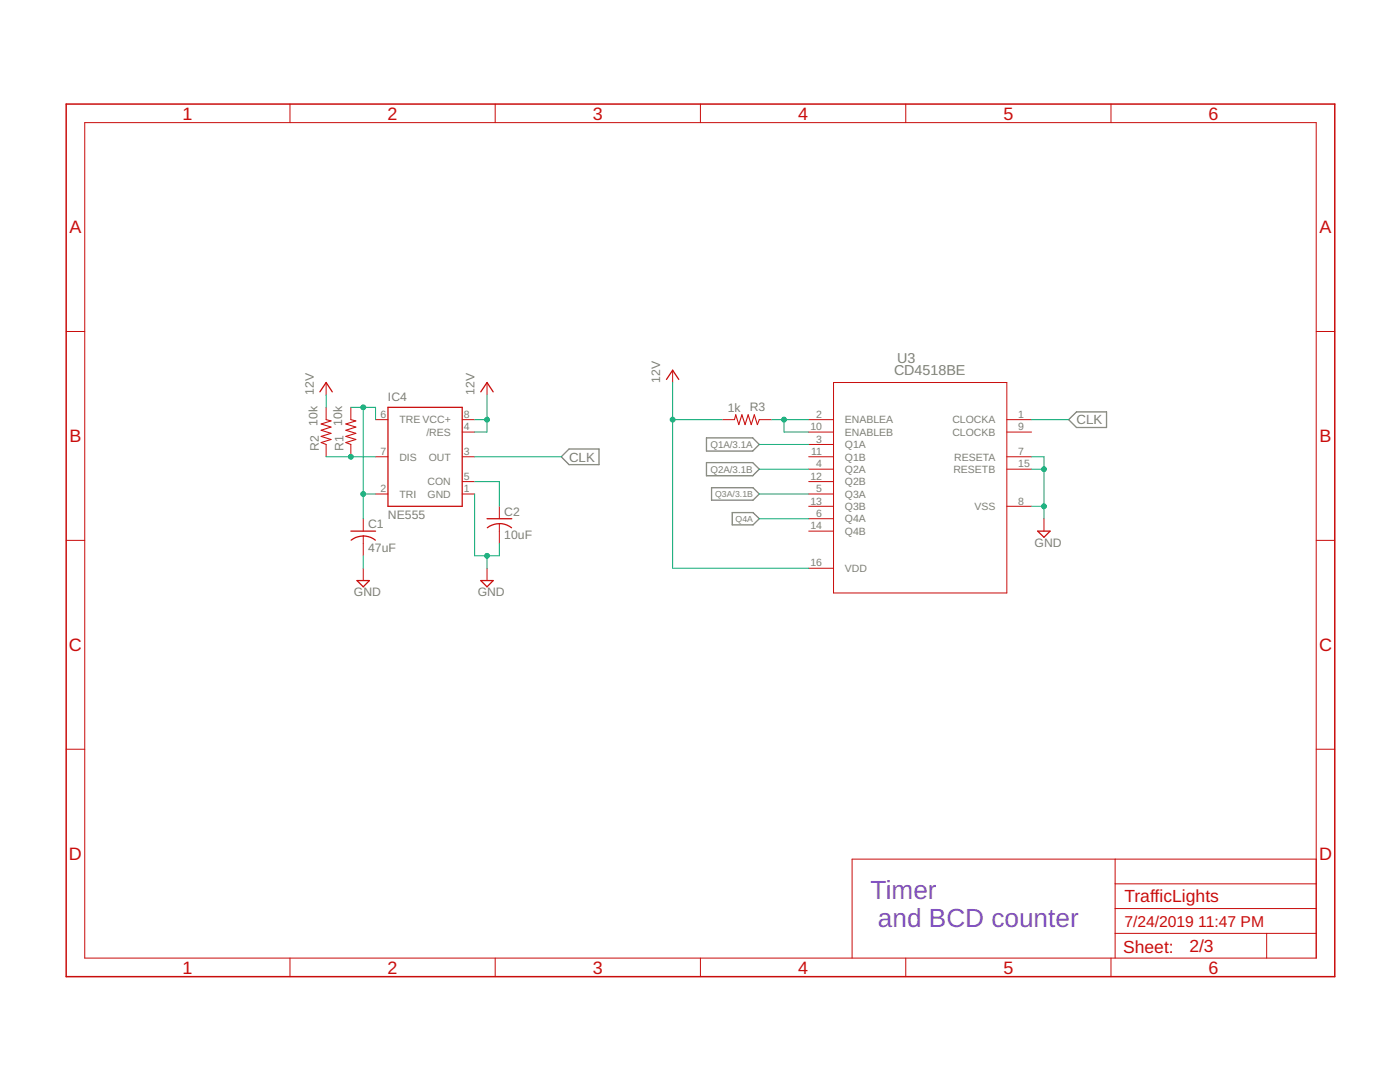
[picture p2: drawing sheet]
<svg xmlns="http://www.w3.org/2000/svg" width="279mm" height="216mm" viewBox="0 0 279 216" stroke-linecap="round" stroke-linejoin="round" font-family="sans-serif">
<path d="M112 91.1l1.6-1.5h5.9v3.1h-5.9zM141 87.4h9.2l1.3 1.3-1.3 1.3h-9.2zM141 92.3h9.2l1.3 1.3-1.3 1.3h-9.2zM142 97.3h8.3l1.2 1.3-1.2 1.2h-8.3zM213.3 83.7l1.5-1.5h6v3.1h-6zM146.1 102.3h4.2l1.2 1.2-1.2 1.2h-4.2z" fill="none" stroke="#7e8075" stroke-width=".25"/>
<g fill="none" stroke="#c90d0c" stroke-width=".2">
<path d="M16.9 24.5h245.8v166.7h-245.8zM57.9 20.8v3.7M98.8 20.8v3.7M139.8 20.8v3.7M180.8 20.8v3.7M221.7 20.8v3.7M13.2 66.1h3.7M65.1 76.3v2.5M97.2 76.3v2.5M134.2 73.9v2.4M166.3 76.3h34.6v42h-34.6zM262.7 66.1h3.7"/>
<path d="M65.1 81.3v2.4M65.1 88.7v2.4M70 81.3v2.4M70 88.7v2.4M75 83.7h2.4M75 91.1h2.4M75 98.6h2.4M92.2 83.7h2.5M92.2 91.1h2.5M92.2 98.6h2.5M92.2 96.1h2.5M92.2 86.2h2.5"/>
<path d="M144.1 83.7h2.5M151.5 83.7h2.5M161.4 83.7h4.9M161.4 91.1h4.9M161.4 98.6h4.9M161.4 96.1h4.9M161.4 86.2h4.9M161.4 88.7h4.9M161.4 93.6h4.9M200.9 83.7h5M200.9 91.1h5M200.9 86.2h5"/>
<path d="M200.9 93.6h5M13.2 107.8h3.7M72.5 103.5v2.5M72.5 107v3.9M72.5 113.4v2.4M97.2 113.4v2.4M99.7 101v2.5M99.7 104.5v3.9M161.4 101h4.9M161.4 103.5h4.9M161.4 106h4.9M161.4 113.4h4.9"/>
<path d="M200.9 101h5M208.3 103.5v2.5M262.7 107.8h3.7M13.2 149.5h3.7M262.7 149.5h3.7M222.5 171.4v19.8M222.5 176.4h40.2M262.7 171.4h-92.6v19.8M57.9 191.2v3.7M98.8 191.2v3.7M139.8 191.2v3.7M180.8 191.2v3.7"/>
<path d="M221.7 191.2v3.7M222.5 186.2h40.2M222.5 181.3h40.2M252.8 186.2v5"/>
</g>
<path d="M13.2 20.8h253.2v174.1h-253.2z" fill="none" stroke="#c90d0c" stroke-width=".3"/>
<path d="M63.8 78.2l1.3-1.9 1.2 1.9M95.9 78.2l1.3-1.9 1.2 1.9M133 75.7l1.2-1.8 1.3 1.8M77.4 81.3h14.8v19.7h-14.8zM70 106h5M71.2 115.8h2.5l-1.2 1.3zM72.5 106.9l1.5 .4 .9 .5M72.5 107l-1.5 .3-.9 .5M95.9 115.8h2.5l-1.2 1.3zM97.2 103.5h4.9M97.3 105.3a3.9 3.9 0 0 1 4.8 0M207.1 106h2.5l-1.3 1.2z" fill="none" stroke="#c90d0c" stroke-width=".25"/>
<path d="M65.1 83.7l1 .3-2 .6 2 .6-2 .7 2 .6-2 .6 2 .6-2 .6 1 .4M70 83.7l1 .3-2 .6 2 .6-2 .7 2 .6-2 .6 2 .6-2 .6 1 .4M146.6 83.7l.2-.9 .6 1.9 .7-1.9 .6 1.9 .6-1.9 .6 1.9 .6-1.9 .7 1.9 .3-1" fill="none" stroke="#c90d0c" stroke-width=".21"/>
<g fill="none" stroke="#0dab76" stroke-width=".2">
<path d="M65.1 78.8v2.5M97.2 78.8v7.4h-2.5M134.2 76.3v37.1h27.2M65.1 91.1h9.9M70 81.3h5v2.4M72.5 81.3v22.2M72.5 98.6h2.5M94.7 83.7h2.5M94.7 91.1h17.3M94.7 96.1h5v4.9M94.7 98.6v12.3h5v-2.5M134.2 83.7h9.9"/>
<path d="M151.5 98.6h9.9M151.5 93.6h9.9M151.5 88.7h9.9M154 83.7h7.4M156.5 83.7v2.5h4.9M205.9 83.7h7.4M205.9 91.1h2.4v12.4M205.9 93.6h2.4M72.5 110.9v2.5M97.2 110.9v2.5M151.5 103.5h9.9M205.9 101h2.4"/>
</g>
<g fill="#0dab76" stroke="#0dab76" stroke-width=".2">
<circle cx="97.2" cy="83.7" r=".49"/>
<circle cx="134.2" cy="83.7" r=".49"/>
<circle cx="70" cy="91.1" r=".49"/>
<circle cx="72.5" cy="81.3" r=".49"/>
<circle cx="72.5" cy="98.6" r=".49"/>
<circle cx="97.2" cy="110.9" r=".49"/>
<circle cx="208.3" cy="101" r=".49"/>
<circle cx="208.3" cy="93.6" r=".49"/>
<circle cx="156.5" cy="83.7" r=".49"/>
</g>
<g font-size="5.2" fill="#8152c2">
<text x="173.8" y="179.4">Timer</text>
<text x="175.2" y="185">and BCD counter</text>
</g>
<g font-size="3.6" fill="#c90d0c">
<text x="36.4" y="23.9">1</text>
<text x="77.4" y="23.9">2</text>
<text x="118.3" y="23.9">3</text>
<text x="159.3" y="23.9">4</text>
<text x="200.2" y="23.9">5</text>
<text x="241.2" y="23.9">6</text>
<text x="13.9" y="46.6">A</text>
<text x="263.3" y="46.6">A</text>
<text x="13.9" y="88.3">B</text>
<text x="263.3" y="88.3">B</text>
<text x="13.8" y="129.9">C</text>
<text x="263.2" y="129.9">C</text>
<text x="13.8" y="171.6">D</text>
<text x="263.2" y="171.6">D</text>
<text x="36.4" y="194.3">1</text>
<text x="77.4" y="194.3">2</text>
<text x="118.3" y="194.3">3</text>
<text x="159.3" y="194.3">4</text>
<text x="200.2" y="194.3">5</text>
<text x="241.2" y="194.3">6</text>
</g>
<g font-size="3.5" fill="#c90d0c">
<text x="224.4" y="180.1">TrafficLights</text>
<text x="224.1" y="190.1">Sheet:</text>
<text x="237.4" y="189.9">2/3</text>
</g>
<g font-size="3.1" fill="#c90d0c">
<text x="224.4" y="185">7/24/2019</text>
<text x="239.1" y="185">11:47 PM</text>
</g>
<g font-size="2.9" fill="#7e8075">
<text x="178.4" y="74.9">CD4518BE</text>
<text x="179" y="72.4">U3</text>
</g>
<g font-size="2.6" fill="#7e8075">
<text x="214.8" y="84.7">CLK</text>
<text x="113.6" y="92.1">CLK</text>
</g>
<g font-size="2.4" fill="#7e8075">
<text x="131.8" y="76.3" transform="rotate(-90 131.8 76.3)">12V</text>
<text x="62.6" y="78.8" transform="rotate(-90 62.6 78.8)">12V</text>
<text x="77.4" y="80">IC4</text>
<text x="94.7" y="78.8" transform="rotate(-90 94.7 78.8)">12V</text>
<text x="145.2" y="82.3">1k</text>
<text x="149.6" y="82">R3</text>
<text x="63.3" y="85" transform="rotate(-90 63.3 85)">10k</text>
<text x="63.6" y="89.9" transform="rotate(-90 63.6 89.9)">R2</text>
<text x="68.3" y="85" transform="rotate(-90 68.3 85)">10k</text>
<text x="68.6" y="89.9" transform="rotate(-90 68.6 89.9)">R1</text>
<text x="73.5" y="105.4">C1</text>
<text x="77.4" y="103.5">NE555</text>
<text x="100.6" y="107.6">10uF</text>
<text x="100.6" y="102.9">C2</text>
<text x="73.5" y="110">47uF</text>
<text x="206.5" y="109.1">GND</text>
<text x="70.6" y="118.9">GND</text>
<text x="95.3" y="118.9">GND</text>
</g>
<g font-size="2.1" fill="#7e8075">
<text x="75.9" y="83.4">6</text>
<text x="92.6" y="83.4">8</text>
<text x="162.9" y="83.4">2</text>
<text x="203.2" y="83.4">1</text>
<text x="79.7" y="84.5">TRE VCC+</text>
<text x="85.1" y="87">/RES</text>
<text x="92.6" y="85.9">4</text>
<text x="161.7" y="85.9">10</text>
<text x="162.9" y="88.3">3</text>
<text x="168.6" y="84.5">ENABLEA</text>
<text x="168.6" y="87">ENABLEB</text>
<text x="168.6" y="89.4">Q1A</text>
<text x="190.1" y="84.5">CLOCKA</text>
<text x="190.1" y="87">CLOCKB</text>
<text x="203.2" y="85.9">9</text>
<text x="75.9" y="90.8">7</text>
<text x="79.7" y="91.9">DIS</text>
<text x="85.6" y="91.9">OUT</text>
<text x="92.6" y="90.8">3</text>
<text x="92.6" y="95.7">5</text>
<text x="161.7" y="95.7">12</text>
<text x="161.9" y="90.8">11</text>
<text x="162.9" y="93.3">4</text>
<text x="168.6" y="91.9">Q1B</text>
<text x="168.6" y="94.4">Q2A</text>
<text x="190.3" y="94.4">RESETB</text>
<text x="190.4" y="91.9">RESETA</text>
<text x="203.2" y="90.8">7</text>
<text x="203.2" y="93.3">15</text>
<text x="75.9" y="98.2">2</text>
<text x="79.7" y="99.3">TRI</text>
<text x="85.3" y="99.3">GND</text>
<text x="85.3" y="96.8">CON</text>
<text x="92.6" y="98.2">1</text>
<text x="161.7" y="100.7">13</text>
<text x="162.9" y="98.2">5</text>
<text x="168.6" y="96.8">Q2B</text>
<text x="168.6" y="99.3">Q3A</text>
<text x="168.6" y="101.8">Q3B</text>
<text x="194.5" y="101.8">VSS</text>
<text x="203.2" y="100.7">8</text>
<text x="161.7" y="105.6">14</text>
<text x="162.9" y="103.2">6</text>
<text x="168.6" y="104.2">Q4A</text>
<text x="168.6" y="106.7">Q4B</text>
<text x="161.7" y="113">16</text>
<text x="168.6" y="114.1">VDD</text>
</g>
<g font-size="1.9" fill="#7e8075">
<text x="141.8" y="89.4">Q1A/3.1A</text>
<text x="141.8" y="94.3">Q2A/3.1B</text>
</g>
<g font-size="1.7" fill="#7e8075">
<text x="142.7" y="99.2">Q3A/3.1B</text>
<text x="146.8" y="104.1">Q4A</text>
</g>
</svg>
